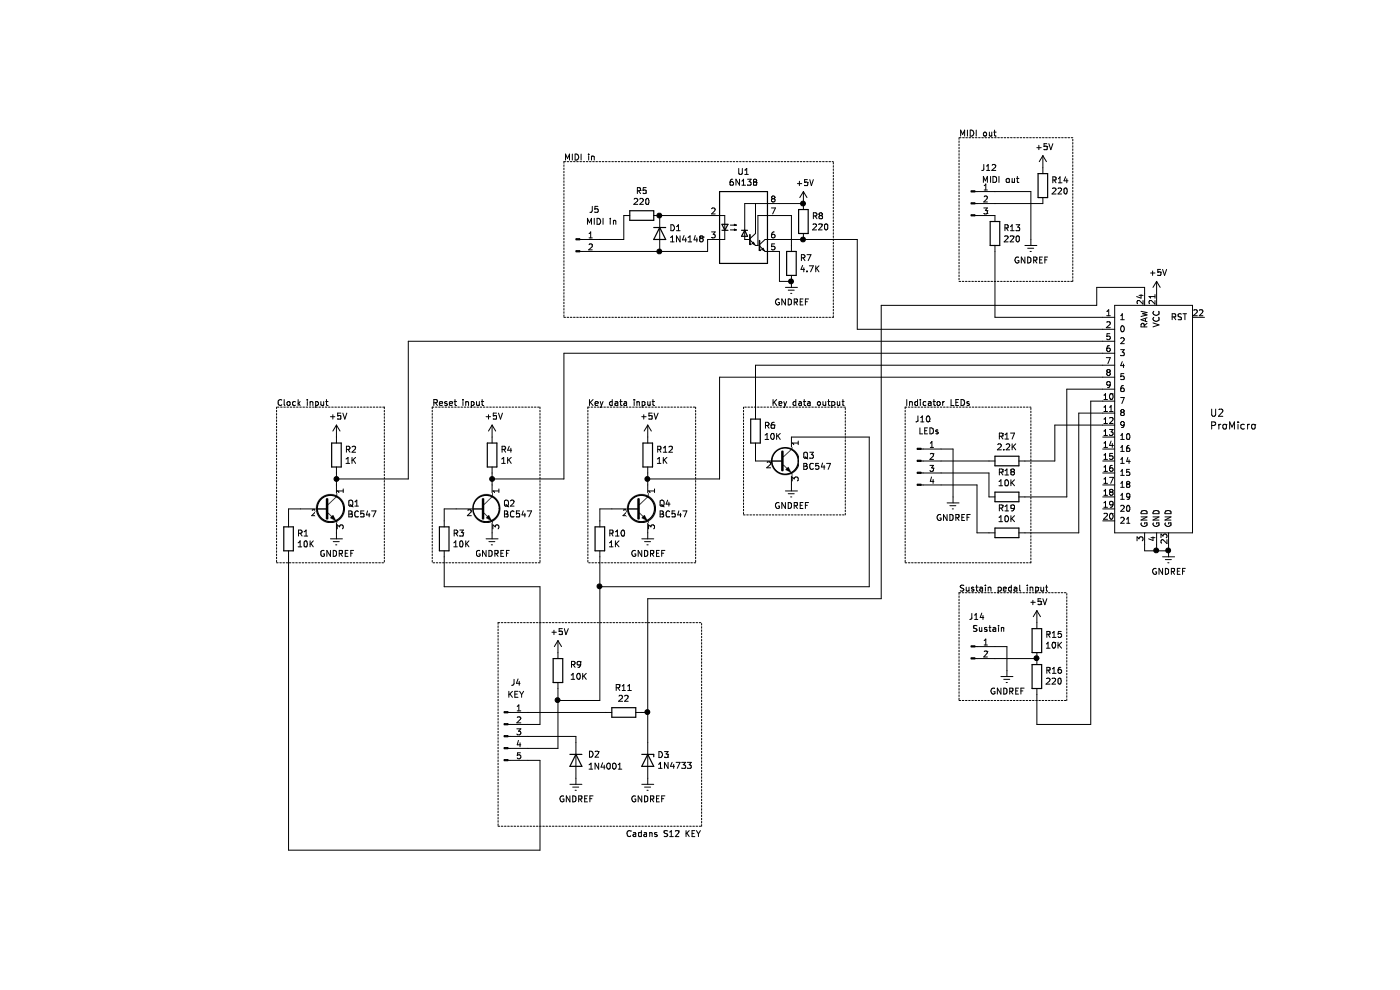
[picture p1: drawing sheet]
EESchema Schematic File Version 4
EELAYER 30 0
EELAYER END
$Descr A4 11693 8268
encoding utf-8
Sheet 1 1
Title "Synthead Cadans S12 MIDI Interface"
Date "2020-08-23"
Rev "1"
Comp ""
Comment1 ""
Comment2 ""
Comment3 ""
Comment4 ""
$EndDescr
$Comp
L power:GNDREF #PWR010
U 1 1
P 9450 4600
F 0 "#PWR010" H 9450 4350 50  0001 C CNN
F 1 "GNDREF" H 9455 4427 50  0000 C CNN
F 2 "" H 9450 4600 50  0001 C CNN
F 3 "" H 9450 4600 50  0001 C CNN
	1    9450 4600
	1    0    0    -1  
$EndComp
Wire Wire Line
	9250 4550 9250 4600
Wire Wire Line
	9250 4600 9350 4600
Wire Wire Line
	9350 4550 9350 4600
Connection ~ 9350 4600
Wire Wire Line
	9350 4600 9450 4600
Wire Wire Line
	9450 4550 9450 4600
Connection ~ 9450 4600
$Comp
L power:+5V #PWR09
U 1 1
P 9350 2450
F 0 "#PWR09" H 9350 2300 50  0001 C CNN
F 1 "+5V" H 9365 2623 50  0000 C CNN
F 2 "" H 9350 2450 50  0001 C CNN
F 3 "" H 9350 2450 50  0001 C CNN
	1    9350 2450
	1    0    0    -1  
$EndComp
$Comp
L cadans-s12-midi:ProMicro U2
U 1 1
P 9200 3100
F 0 "U2" H 9794 2753 60  0000 L CNN
F 1 "ProMicro" H 9794 2647 60  0000 L CNN
F 2 "cadans-s12-midi:ProMicro" H 9200 3800 60  0001 C CNN
F 3 "" H 9200 3800 60  0001 C CNN
	1    9200 3100
	1    0    0    -1  
$EndComp
Wire Wire Line
	9250 2400 9250 2450
Wire Wire Line
	8900 3550 8500 3550
Wire Wire Line
	8600 3250 8900 3250
Wire Wire Line
	8700 3450 8900 3450
Wire Wire Line
	8900 3350 8800 3350
Wire Wire Line
	8000 2100 8000 2650
Wire Wire Line
	8000 2650 8900 2650
Wire Notes Line
	7700 2350 8650 2350
Wire Notes Line
	8650 2350 8650 1150
Wire Notes Line
	8650 1150 7700 1150
Wire Notes Line
	7700 1150 7700 2350
Text Notes 7700 1150 0    50   ~ 0
MIDI out
$Comp
L Connector:Conn_01x03_Male J12
U 1 1
P 7800 1700
F 0 "J12" H 7950 2000 50  0000 C CNN
F 1 "MIDI out" H 8050 1900 50  0000 C CNN
F 2 "Connector_JST:JST_XH_B3B-XH-A_1x03_P2.50mm_Vertical" H 7800 1700 50  0001 C CNN
F 3 "~" H 7800 1700 50  0001 C CNN
	1    7800 1700
	1    0    0    -1  
$EndComp
$Comp
L Device:R R13
U 1 1
P 8000 1950
F 0 "R13" H 8070 1996 50  0000 L CNN
F 1 "220" H 8070 1905 50  0000 L CNN
F 2 "Resistor_THT:R_Axial_DIN0204_L3.6mm_D1.6mm_P7.62mm_Horizontal" V 7930 1950 50  0001 C CNN
F 3 "~" H 8000 1950 50  0001 C CNN
	1    8000 1950
	1    0    0    -1  
$EndComp
$Comp
L Device:R R14
U 1 1
P 8400 1550
F 0 "R14" H 8470 1596 50  0000 L CNN
F 1 "220" H 8470 1505 50  0000 L CNN
F 2 "Resistor_THT:R_Axial_DIN0204_L3.6mm_D1.6mm_P7.62mm_Horizontal" V 8330 1550 50  0001 C CNN
F 3 "~" H 8400 1550 50  0001 C CNN
	1    8400 1550
	1    0    0    -1  
$EndComp
$Comp
L power:+5V #PWR018
U 1 1
P 8400 1400
F 0 "#PWR018" H 8400 1250 50  0001 C CNN
F 1 "+5V" H 8415 1573 50  0000 C CNN
F 2 "" H 8400 1400 50  0001 C CNN
F 3 "" H 8400 1400 50  0001 C CNN
	1    8400 1400
	1    0    0    -1  
$EndComp
$Comp
L power:GNDREF #PWR017
U 1 1
P 8300 2000
F 0 "#PWR017" H 8300 1750 50  0001 C CNN
F 1 "GNDREF" H 8305 1827 50  0000 C CNN
F 2 "" H 8300 2000 50  0001 C CNN
F 3 "" H 8300 2000 50  0001 C CNN
	1    8300 2000
	1    0    0    -1  
$EndComp
Wire Wire Line
	8000 1600 8300 1600
Wire Wire Line
	8300 1600 8300 2000
Wire Wire Line
	8400 1700 8000 1700
$Comp
L Connector:Conn_01x02_Male J14
U 1 1
P 7800 5400
F 0 "J14" H 7850 5650 50  0000 C CNN
F 1 "Sustain" H 7950 5550 50  0000 C CNN
F 2 "Connector_JST:JST_XH_B2B-XH-A_1x02_P2.50mm_Vertical" H 7800 5400 50  0001 C CNN
F 3 "~" H 7800 5400 50  0001 C CNN
	1    7800 5400
	1    0    0    -1  
$EndComp
$Comp
L Device:R R15
U 1 1
P 8350 5350
F 0 "R15" H 8280 5304 50  0000 R CNN
F 1 "10K" H 8280 5395 50  0000 R CNN
F 2 "Resistor_THT:R_Axial_DIN0204_L3.6mm_D1.6mm_P7.62mm_Horizontal" V 8280 5350 50  0001 C CNN
F 3 "~" H 8350 5350 50  0001 C CNN
	1    8350 5350
	-1   0    0    1   
$EndComp
$Comp
L power:+5V #PWR019
U 1 1
P 8350 5200
F 0 "#PWR019" H 8350 5050 50  0001 C CNN
F 1 "+5V" H 8365 5373 50  0000 C CNN
F 2 "" H 8350 5200 50  0001 C CNN
F 3 "" H 8350 5200 50  0001 C CNN
	1    8350 5200
	1    0    0    -1  
$EndComp
Wire Wire Line
	8000 5500 8350 5500
$Comp
L Device:R R16
U 1 1
P 8350 5650
F 0 "R16" H 8280 5604 50  0000 R CNN
F 1 "220" H 8280 5695 50  0000 R CNN
F 2 "Resistor_THT:R_Axial_DIN0204_L3.6mm_D1.6mm_P7.62mm_Horizontal" V 8280 5650 50  0001 C CNN
F 3 "~" H 8350 5650 50  0001 C CNN
	1    8350 5650
	-1   0    0    1   
$EndComp
Connection ~ 8350 5500
$Comp
L power:GNDREF #PWR016
U 1 1
P 8100 5600
F 0 "#PWR016" H 8100 5350 50  0001 C CNN
F 1 "GNDREF" H 8105 5427 50  0000 C CNN
F 2 "" H 8100 5600 50  0001 C CNN
F 3 "" H 8100 5600 50  0001 C CNN
	1    8100 5600
	1    0    0    -1  
$EndComp
Wire Wire Line
	8000 5400 8100 5400
Wire Wire Line
	8100 5400 8100 5600
Wire Notes Line
	7700 4950 7700 5850
Text Notes 7700 4950 0    50   ~ 0
Sustain pedal input
Wire Wire Line
	8800 3350 8800 6050
Wire Wire Line
	8350 5800 8350 6050
Wire Wire Line
	8350 6050 8800 6050
$Comp
L Connector:Conn_01x04_Male J10
U 1 1
P 7350 3850
F 0 "J10" H 7400 4200 50  0000 C CNN
F 1 "LEDs" H 7450 4100 50  0000 C CNN
F 2 "Connector_JST:JST_XH_B4B-XH-A_1x04_P2.50mm_Vertical" H 7350 3850 50  0001 C CNN
F 3 "~" H 7350 3850 50  0001 C CNN
	1    7350 3850
	1    0    0    -1  
$EndComp
Wire Wire Line
	7550 3950 7950 3950
Wire Wire Line
	7550 4050 7850 4050
Wire Wire Line
	7850 4050 7850 4450
Wire Wire Line
	7550 3750 7650 3750
Wire Wire Line
	7650 3750 7650 4150
$Comp
L power:GNDREF #PWR015
U 1 1
P 7650 4150
F 0 "#PWR015" H 7650 3900 50  0001 C CNN
F 1 "GNDREF" H 7655 3977 50  0000 C CNN
F 2 "" H 7650 4150 50  0001 C CNN
F 3 "" H 7650 4150 50  0001 C CNN
	1    7650 4150
	1    0    0    -1  
$EndComp
Wire Notes Line
	7250 3400 7250 4700
Wire Notes Line
	7250 4700 8300 4700
Wire Notes Line
	8300 4700 8300 3400
Wire Notes Line
	7250 3400 8300 3400
Text Notes 7250 3400 0    50   ~ 0
Indicator LEDs
Wire Wire Line
	8500 3550 8500 3850
Wire Wire Line
	8600 3250 8600 4150
Wire Wire Line
	8700 3450 8700 4450
Wire Wire Line
	9250 2400 8850 2400
Wire Wire Line
	8850 2400 8850 2550
Wire Wire Line
	7850 4450 7950 4450
Wire Wire Line
	8700 4450 8250 4450
$Comp
L Device:R R19
U 1 1
P 8100 4450
F 0 "R19" V 7893 4450 50  0000 C CNN
F 1 "10K" V 7984 4450 50  0000 C CNN
F 2 "Resistor_THT:R_Axial_DIN0204_L3.6mm_D1.6mm_P7.62mm_Horizontal" V 8030 4450 50  0001 C CNN
F 3 "~" H 8100 4450 50  0001 C CNN
	1    8100 4450
	0    1    1    0   
$EndComp
Wire Wire Line
	7950 3950 7950 4150
Wire Wire Line
	8600 4150 8250 4150
$Comp
L Device:R R18
U 1 1
P 8100 4150
F 0 "R18" V 7893 4150 50  0000 C CNN
F 1 "10K" V 7984 4150 50  0000 C CNN
F 2 "Resistor_THT:R_Axial_DIN0204_L3.6mm_D1.6mm_P7.62mm_Horizontal" V 8030 4150 50  0001 C CNN
F 3 "~" H 8100 4150 50  0001 C CNN
	1    8100 4150
	0    1    1    0   
$EndComp
Wire Wire Line
	7550 3850 7950 3850
Wire Wire Line
	8500 3850 8250 3850
$Comp
L Device:R R17
U 1 1
P 8100 3850
F 0 "R17" V 7893 3850 50  0000 C CNN
F 1 "2.2K" V 7984 3850 50  0000 C CNN
F 2 "Resistor_THT:R_Axial_DIN0204_L3.6mm_D1.6mm_P7.62mm_Horizontal" V 8030 3850 50  0001 C CNN
F 3 "~" H 8100 3850 50  0001 C CNN
	1    8100 3850
	0    1    1    0   
$EndComp
Wire Wire Line
	4200 6350 4200 7100
Wire Wire Line
	4100 6350 4200 6350
Wire Wire Line
	4100 6250 4350 6250
Wire Wire Line
	7050 2550 7050 5000
Wire Wire Line
	8850 2550 7050 2550
Wire Notes Line
	3850 5200 5550 5200
Wire Notes Line
	5550 6900 5550 5200
Wire Notes Line
	3850 6900 5550 6900
Wire Notes Line
	3850 5200 3850 6900
$Comp
L power:GNDREF #PWR014
U 1 1
P 5100 6500
F 0 "#PWR014" H 5100 6250 50  0001 C CNN
F 1 "GNDREF" H 5105 6327 50  0000 C CNN
F 2 "" H 5100 6500 50  0001 C CNN
F 3 "" H 5100 6500 50  0001 C CNN
	1    5100 6500
	1    0    0    -1  
$EndComp
$Comp
L Device:R R9
U 1 1
P 4350 5600
F 0 "R9" H 4450 5650 50  0000 L CNN
F 1 "10K" H 4450 5550 50  0000 L CNN
F 2 "Resistor_THT:R_Axial_DIN0204_L3.6mm_D1.6mm_P7.62mm_Horizontal" V 4280 5600 50  0001 C CNN
F 3 "~" H 4350 5600 50  0001 C CNN
	1    4350 5600
	1    0    0    -1  
$EndComp
Wire Wire Line
	4350 6250 4350 5850
$Comp
L power:+5V #PWR08
U 1 1
P 4350 5450
F 0 "#PWR08" H 4350 5300 50  0001 C CNN
F 1 "+5V" H 4365 5623 50  0000 C CNN
F 2 "" H 4350 5450 50  0001 C CNN
F 3 "" H 4350 5450 50  0001 C CNN
	1    4350 5450
	1    0    0    -1  
$EndComp
Wire Wire Line
	4350 5850 4700 5850
Connection ~ 4350 5850
Wire Wire Line
	4350 5850 4350 5750
Wire Wire Line
	4100 5950 4750 5950
Wire Wire Line
	4100 6150 4500 6150
$Comp
L Connector:Conn_01x05_Male J4
U 1 1
P 3900 6150
F 0 "J4" H 4000 6600 50  0000 C CNN
F 1 "KEY" H 4000 6500 50  0000 C CNN
F 2 "Connector_JST:JST_XH_B5B-XH-A_1x05_P2.50mm_Vertical" H 3900 6150 50  0001 C CNN
F 3 "~" H 3900 6150 50  0001 C CNN
	1    3900 6150
	1    0    0    -1  
$EndComp
$Comp
L Device:R R11
U 1 1
P 4900 5950
F 0 "R11" V 4693 5950 50  0000 C CNN
F 1 "22" V 4784 5950 50  0000 C CNN
F 2 "Resistor_THT:R_Axial_DIN0204_L3.6mm_D1.6mm_P7.62mm_Horizontal" V 4830 5950 50  0001 C CNN
F 3 "~" H 4900 5950 50  0001 C CNN
	1    4900 5950
	0    1    1    0   
$EndComp
Wire Wire Line
	4500 6150 4500 6200
Wire Wire Line
	4100 6050 4200 6050
Wire Wire Line
	5050 5950 5100 5950
Wire Wire Line
	4700 4900 4700 5850
Connection ~ 4700 4900
Wire Wire Line
	4200 4900 3400 4900
Wire Wire Line
	4200 4900 4200 6050
Wire Wire Line
	2100 4650 2100 7100
Wire Wire Line
	2100 7100 4200 7100
Wire Wire Line
	3400 4650 3400 4900
Wire Wire Line
	5100 5000 7050 5000
Wire Wire Line
	5100 5950 5100 6200
Connection ~ 5100 5950
Wire Wire Line
	5100 5950 5100 5000
$Comp
L power:GNDREF #PWR011
U 1 1
P 4500 6500
F 0 "#PWR011" H 4500 6250 50  0001 C CNN
F 1 "GNDREF" H 4505 6327 50  0000 C CNN
F 2 "" H 4500 6500 50  0001 C CNN
F 3 "" H 4500 6500 50  0001 C CNN
	1    4500 6500
	1    0    0    -1  
$EndComp
$Comp
L Device:D D2
U 1 1
P 4500 6350
F 0 "D2" V 4450 6450 50  0000 L CNN
F 1 "1N4001" V 4550 6450 50  0000 L CNN
F 2 "Diode_THT:D_DO-35_SOD27_P7.62mm_Horizontal" H 4500 6350 50  0001 C CNN
F 3 "~" H 4500 6350 50  0001 C CNN
	1    4500 6350
	0    1    1    0   
$EndComp
$Comp
L Device:D_Zener D3
U 1 1
P 5100 6350
F 0 "D3" V 5054 6430 50  0000 L CNN
F 1 "1N4733" V 5145 6430 50  0000 L CNN
F 2 "Diode_THT:D_DO-35_SOD27_P7.62mm_Horizontal" H 5100 6350 50  0001 C CNN
F 3 "~" H 5100 6350 50  0001 C CNN
	1    5100 6350
	0    1    1    0   
$EndComp
Connection ~ 5200 2100
Wire Wire Line
	5600 2100 5600 2000
Wire Wire Line
	5200 2100 5600 2100
Wire Wire Line
	4900 2000 4900 1800
Wire Wire Line
	4700 2000 4900 2000
Wire Wire Line
	4700 2100 5200 2100
Wire Notes Line
	4400 1350 4400 2650
Wire Notes Line
	4400 2650 6650 2650
Text Notes 4400 1350 0    50   ~ 0
MIDI in
Wire Notes Line
	4400 1350 6650 1350
$Comp
L Connector:Conn_01x02_Male J5
U 1 1
P 4500 2000
F 0 "J5" H 4700 2250 50  0000 R CNN
F 1 "MIDI in" H 4850 2150 50  0000 R CNN
F 2 "Connector_JST:JST_XH_B2B-XH-A_1x02_P2.50mm_Vertical" H 4500 2000 50  0001 C CNN
F 3 "~" H 4500 2000 50  0001 C CNN
	1    4500 2000
	1    0    0    -1  
$EndComp
Text Notes 5550 7000 2    50   ~ 0
Cadans S12 KEY
Wire Wire Line
	5700 3150 8900 3150
Wire Wire Line
	5700 4000 5700 3150
Wire Wire Line
	4700 4650 4700 4900
Wire Wire Line
	4700 4250 4800 4250
Wire Wire Line
	4700 4350 4700 4250
Wire Wire Line
	5100 4000 5100 4050
Connection ~ 5100 4000
Wire Wire Line
	5700 4000 5100 4000
Wire Wire Line
	5100 3950 5100 4000
Text Notes 4600 3400 0    50   ~ 0
Key data input
Wire Notes Line
	4600 3400 4600 4700
Wire Notes Line
	5500 4700 4600 4700
Wire Notes Line
	5500 3400 5500 4700
Wire Notes Line
	4600 3400 5500 3400
$Comp
L Device:R R10
U 1 1
P 4700 4500
F 0 "R10" H 4770 4546 50  0000 L CNN
F 1 "1K" H 4770 4455 50  0000 L CNN
F 2 "Resistor_THT:R_Axial_DIN0204_L3.6mm_D1.6mm_P7.62mm_Horizontal" V 4630 4500 50  0001 C CNN
F 3 "~" H 4700 4500 50  0001 C CNN
	1    4700 4500
	1    0    0    -1  
$EndComp
$Comp
L power:GNDREF #PWR013
U 1 1
P 5100 4450
F 0 "#PWR013" H 5100 4200 50  0001 C CNN
F 1 "GNDREF" H 5105 4277 50  0000 C CNN
F 2 "" H 5100 4450 50  0001 C CNN
F 3 "" H 5100 4450 50  0001 C CNN
	1    5100 4450
	1    0    0    -1  
$EndComp
$Comp
L power:+5V #PWR012
U 1 1
P 5100 3650
F 0 "#PWR012" H 5100 3500 50  0001 C CNN
F 1 "+5V" H 5115 3823 50  0000 C CNN
F 2 "" H 5100 3650 50  0001 C CNN
F 3 "" H 5100 3650 50  0001 C CNN
	1    5100 3650
	1    0    0    -1  
$EndComp
$Comp
L Device:R R12
U 1 1
P 5100 3800
F 0 "R12" H 5170 3846 50  0000 L CNN
F 1 "1K" H 5170 3755 50  0000 L CNN
F 2 "Resistor_THT:R_Axial_DIN0204_L3.6mm_D1.6mm_P7.62mm_Horizontal" V 5030 3800 50  0001 C CNN
F 3 "~" H 5100 3800 50  0001 C CNN
	1    5100 3800
	1    0    0    -1  
$EndComp
$Comp
L Device:Q_NPN_CBE Q4
U 1 1
P 5000 4250
F 0 "Q4" H 5191 4296 50  0000 L CNN
F 1 "BC547" H 5191 4205 50  0000 L CNN
F 2 "Package_TO_SOT_THT:TO-92L_HandSolder" H 5200 4350 50  0001 C CNN
F 3 "~" H 5000 4250 50  0001 C CNN
	1    5000 4250
	1    0    0    -1  
$EndComp
Wire Wire Line
	2500 4000 2500 4050
Connection ~ 2500 4000
Wire Wire Line
	3100 2850 8900 2850
Wire Wire Line
	3100 4000 3100 2850
Wire Wire Line
	2500 4000 3100 4000
Wire Wire Line
	2500 3950 2500 4000
Wire Wire Line
	2100 4250 2100 4350
Wire Wire Line
	2200 4250 2100 4250
Wire Wire Line
	3400 4250 3500 4250
Wire Wire Line
	3400 4350 3400 4250
Wire Wire Line
	3800 4000 3800 4050
Connection ~ 3800 4000
Wire Wire Line
	4400 4000 3800 4000
Wire Wire Line
	4400 2950 4400 4000
Wire Wire Line
	3800 3950 3800 4000
Wire Wire Line
	6950 4900 4700 4900
Wire Wire Line
	6950 3650 6950 4900
Wire Wire Line
	6300 3650 6950 3650
Text Notes 6750 3400 2    50   ~ 0
Key data output
Text Notes 3300 3400 0    50   ~ 0
Reset input
Text Notes 2000 3400 0    50   ~ 0
Clock input
Wire Notes Line
	5900 3400 5900 4300
Wire Notes Line
	6750 3400 5900 3400
Wire Notes Line
	6750 4300 6750 3400
Wire Notes Line
	5900 4300 6750 4300
Wire Notes Line
	3300 3400 3300 4700
Wire Notes Line
	4200 4700 3300 4700
Wire Notes Line
	4200 3400 4200 4700
Wire Notes Line
	3300 3400 4200 3400
Wire Notes Line
	2900 3400 2900 4700
Wire Notes Line
	2000 4700 2900 4700
Wire Notes Line
	2000 3400 2000 4700
Wire Notes Line
	2900 3400 2000 3400
Wire Wire Line
	6000 3050 6000 3450
Wire Wire Line
	8900 3050 6000 3050
Wire Wire Line
	8900 2950 4400 2950
$Comp
L Device:Q_NPN_CBE Q1
U 1 1
P 2400 4250
F 0 "Q1" H 2591 4296 50  0000 L CNN
F 1 "BC547" H 2591 4205 50  0000 L CNN
F 2 "Package_TO_SOT_THT:TO-92L_HandSolder" H 2600 4350 50  0001 C CNN
F 3 "~" H 2400 4250 50  0001 C CNN
	1    2400 4250
	1    0    0    -1  
$EndComp
$Comp
L Device:R R2
U 1 1
P 2500 3800
F 0 "R2" H 2570 3846 50  0000 L CNN
F 1 "1K" H 2570 3755 50  0000 L CNN
F 2 "Resistor_THT:R_Axial_DIN0204_L3.6mm_D1.6mm_P7.62mm_Horizontal" V 2430 3800 50  0001 C CNN
F 3 "~" H 2500 3800 50  0001 C CNN
	1    2500 3800
	1    0    0    -1  
$EndComp
$Comp
L power:+5V #PWR01
U 1 1
P 2500 3650
F 0 "#PWR01" H 2500 3500 50  0001 C CNN
F 1 "+5V" H 2515 3823 50  0000 C CNN
F 2 "" H 2500 3650 50  0001 C CNN
F 3 "" H 2500 3650 50  0001 C CNN
	1    2500 3650
	1    0    0    -1  
$EndComp
$Comp
L power:GNDREF #PWR02
U 1 1
P 2500 4450
F 0 "#PWR02" H 2500 4200 50  0001 C CNN
F 1 "GNDREF" H 2505 4277 50  0000 C CNN
F 2 "" H 2500 4450 50  0001 C CNN
F 3 "" H 2500 4450 50  0001 C CNN
	1    2500 4450
	1    0    0    -1  
$EndComp
$Comp
L Device:R R1
U 1 1
P 2100 4500
F 0 "R1" H 2170 4546 50  0000 L CNN
F 1 "10K" H 2170 4455 50  0000 L CNN
F 2 "Resistor_THT:R_Axial_DIN0204_L3.6mm_D1.6mm_P7.62mm_Horizontal" V 2030 4500 50  0001 C CNN
F 3 "~" H 2100 4500 50  0001 C CNN
	1    2100 4500
	1    0    0    -1  
$EndComp
Connection ~ 6400 2000
Wire Wire Line
	6850 2000 6400 2000
Wire Wire Line
	6850 2750 6850 2000
Wire Wire Line
	8900 2750 6850 2750
Wire Notes Line
	6650 2650 6650 1350
Wire Wire Line
	6000 3750 6000 3850
$Comp
L Device:R R6
U 1 1
P 6000 3600
F 0 "R6" H 6070 3646 50  0000 L CNN
F 1 "10K" H 6070 3555 50  0000 L CNN
F 2 "Resistor_THT:R_Axial_DIN0204_L3.6mm_D1.6mm_P7.62mm_Horizontal" V 5930 3600 50  0001 C CNN
F 3 "~" H 6000 3600 50  0001 C CNN
	1    6000 3600
	1    0    0    -1  
$EndComp
$Comp
L power:GNDREF #PWR05
U 1 1
P 6300 4050
F 0 "#PWR05" H 6300 3800 50  0001 C CNN
F 1 "GNDREF" H 6305 3877 50  0000 C CNN
F 2 "" H 6300 4050 50  0001 C CNN
F 3 "" H 6300 4050 50  0001 C CNN
	1    6300 4050
	1    0    0    -1  
$EndComp
$Comp
L Device:Q_NPN_CBE Q3
U 1 1
P 6200 3850
F 0 "Q3" H 6391 3896 50  0000 L CNN
F 1 "BC547" H 6391 3805 50  0000 L CNN
F 2 "Package_TO_SOT_THT:TO-92L_HandSolder" H 6400 3950 50  0001 C CNN
F 3 "~" H 6200 3850 50  0001 C CNN
	1    6200 3850
	1    0    0    -1  
$EndComp
$Comp
L Device:R R3
U 1 1
P 3400 4500
F 0 "R3" H 3470 4546 50  0000 L CNN
F 1 "10K" H 3470 4455 50  0000 L CNN
F 2 "Resistor_THT:R_Axial_DIN0204_L3.6mm_D1.6mm_P7.62mm_Horizontal" V 3330 4500 50  0001 C CNN
F 3 "~" H 3400 4500 50  0001 C CNN
	1    3400 4500
	1    0    0    -1  
$EndComp
$Comp
L power:GNDREF #PWR04
U 1 1
P 3800 4450
F 0 "#PWR04" H 3800 4200 50  0001 C CNN
F 1 "GNDREF" H 3805 4277 50  0000 C CNN
F 2 "" H 3800 4450 50  0001 C CNN
F 3 "" H 3800 4450 50  0001 C CNN
	1    3800 4450
	1    0    0    -1  
$EndComp
$Comp
L power:+5V #PWR03
U 1 1
P 3800 3650
F 0 "#PWR03" H 3800 3500 50  0001 C CNN
F 1 "+5V" H 3815 3823 50  0000 C CNN
F 2 "" H 3800 3650 50  0001 C CNN
F 3 "" H 3800 3650 50  0001 C CNN
	1    3800 3650
	1    0    0    -1  
$EndComp
$Comp
L Device:R R4
U 1 1
P 3800 3800
F 0 "R4" H 3870 3846 50  0000 L CNN
F 1 "1K" H 3870 3755 50  0000 L CNN
F 2 "Resistor_THT:R_Axial_DIN0204_L3.6mm_D1.6mm_P7.62mm_Horizontal" V 3730 3800 50  0001 C CNN
F 3 "~" H 3800 3800 50  0001 C CNN
	1    3800 3800
	1    0    0    -1  
$EndComp
$Comp
L Device:Q_NPN_CBE Q2
U 1 1
P 3700 4250
F 0 "Q2" H 3891 4296 50  0000 L CNN
F 1 "BC547" H 3891 4205 50  0000 L CNN
F 2 "Package_TO_SOT_THT:TO-92L_HandSolder" H 3900 4350 50  0001 C CNN
F 3 "~" H 3700 4250 50  0001 C CNN
	1    3700 4250
	1    0    0    -1  
$EndComp
Connection ~ 5200 1800
Wire Wire Line
	5600 1800 5200 1800
Connection ~ 6400 1700
$Comp
L power:+5V #PWR07
U 1 1
P 6400 1700
F 0 "#PWR07" H 6400 1550 50  0001 C CNN
F 1 "+5V" H 6415 1873 50  0000 C CNN
F 2 "" H 6400 1700 50  0001 C CNN
F 3 "" H 6400 1700 50  0001 C CNN
	1    6400 1700
	1    0    0    -1  
$EndComp
Wire Wire Line
	6200 1700 6400 1700
Wire Wire Line
	6200 2000 6400 2000
$Comp
L Device:R R8
U 1 1
P 6400 1850
F 0 "R8" H 6470 1896 50  0000 L CNN
F 1 "220" H 6470 1805 50  0000 L CNN
F 2 "Resistor_THT:R_Axial_DIN0204_L3.6mm_D1.6mm_P7.62mm_Horizontal" V 6330 1850 50  0001 C CNN
F 3 "~" H 6400 1850 50  0001 C CNN
	1    6400 1850
	1    0    0    -1  
$EndComp
Connection ~ 6300 2350
Wire Wire Line
	6200 2100 6200 2350
Wire Wire Line
	6300 2350 6200 2350
$Comp
L power:GNDREF #PWR06
U 1 1
P 6300 2350
F 0 "#PWR06" H 6300 2100 50  0001 C CNN
F 1 "GNDREF" H 6305 2177 50  0000 C CNN
F 2 "" H 6300 2350 50  0001 C CNN
F 3 "" H 6300 2350 50  0001 C CNN
	1    6300 2350
	1    0    0    -1  
$EndComp
Wire Wire Line
	6300 1800 6300 2050
Wire Wire Line
	6200 1800 6300 1800
$Comp
L Device:R R7
U 1 1
P 6300 2200
F 0 "R7" H 6370 2246 50  0000 L CNN
F 1 "4.7K" H 6370 2155 50  0000 L CNN
F 2 "Resistor_THT:R_Axial_DIN0204_L3.6mm_D1.6mm_P7.62mm_Horizontal" V 6230 2200 50  0001 C CNN
F 3 "~" H 6300 2200 50  0001 C CNN
	1    6300 2200
	1    0    0    -1  
$EndComp
$Comp
L Device:D D1
U 1 1
P 5200 1950
F 0 "D1" V 5154 2030 50  0000 L CNN
F 1 "1N4148" V 5245 2030 50  0000 L CNN
F 2 "Diode_THT:D_DO-35_SOD27_P7.62mm_Horizontal" H 5200 1950 50  0001 C CNN
F 3 "~" H 5200 1950 50  0001 C CNN
	1    5200 1950
	0    1    1    0   
$EndComp
$Comp
L Device:R R5
U 1 1
P 5050 1800
F 0 "R5" V 4843 1800 50  0000 C CNN
F 1 "220" V 4934 1800 50  0000 C CNN
F 2 "Resistor_THT:R_Axial_DIN0204_L3.6mm_D1.6mm_P7.62mm_Horizontal" V 4980 1800 50  0001 C CNN
F 3 "~" H 5050 1800 50  0001 C CNN
	1    5050 1800
	0    1    1    0   
$EndComp
$Comp
L Isolator:6N138 U1
U 1 1
P 5900 1900
F 0 "U1" H 5900 2367 50  0000 C CNN
F 1 "6N138" H 5900 2276 50  0000 C CNN
F 2 "Package_DIP:DIP-8_W7.62mm" H 6190 1600 50  0001 C CNN
F 3 "http://www.onsemi.com/pub/Collateral/HCPL2731-D.pdf" H 6190 1600 50  0001 C CNN
	1    5900 1900
	1    0    0    -1  
$EndComp
Wire Notes Line
	7700 5850 8600 5850
Wire Notes Line
	8600 5850 8600 4950
Wire Notes Line
	7700 4950 8600 4950
$EndSCHEMATC
